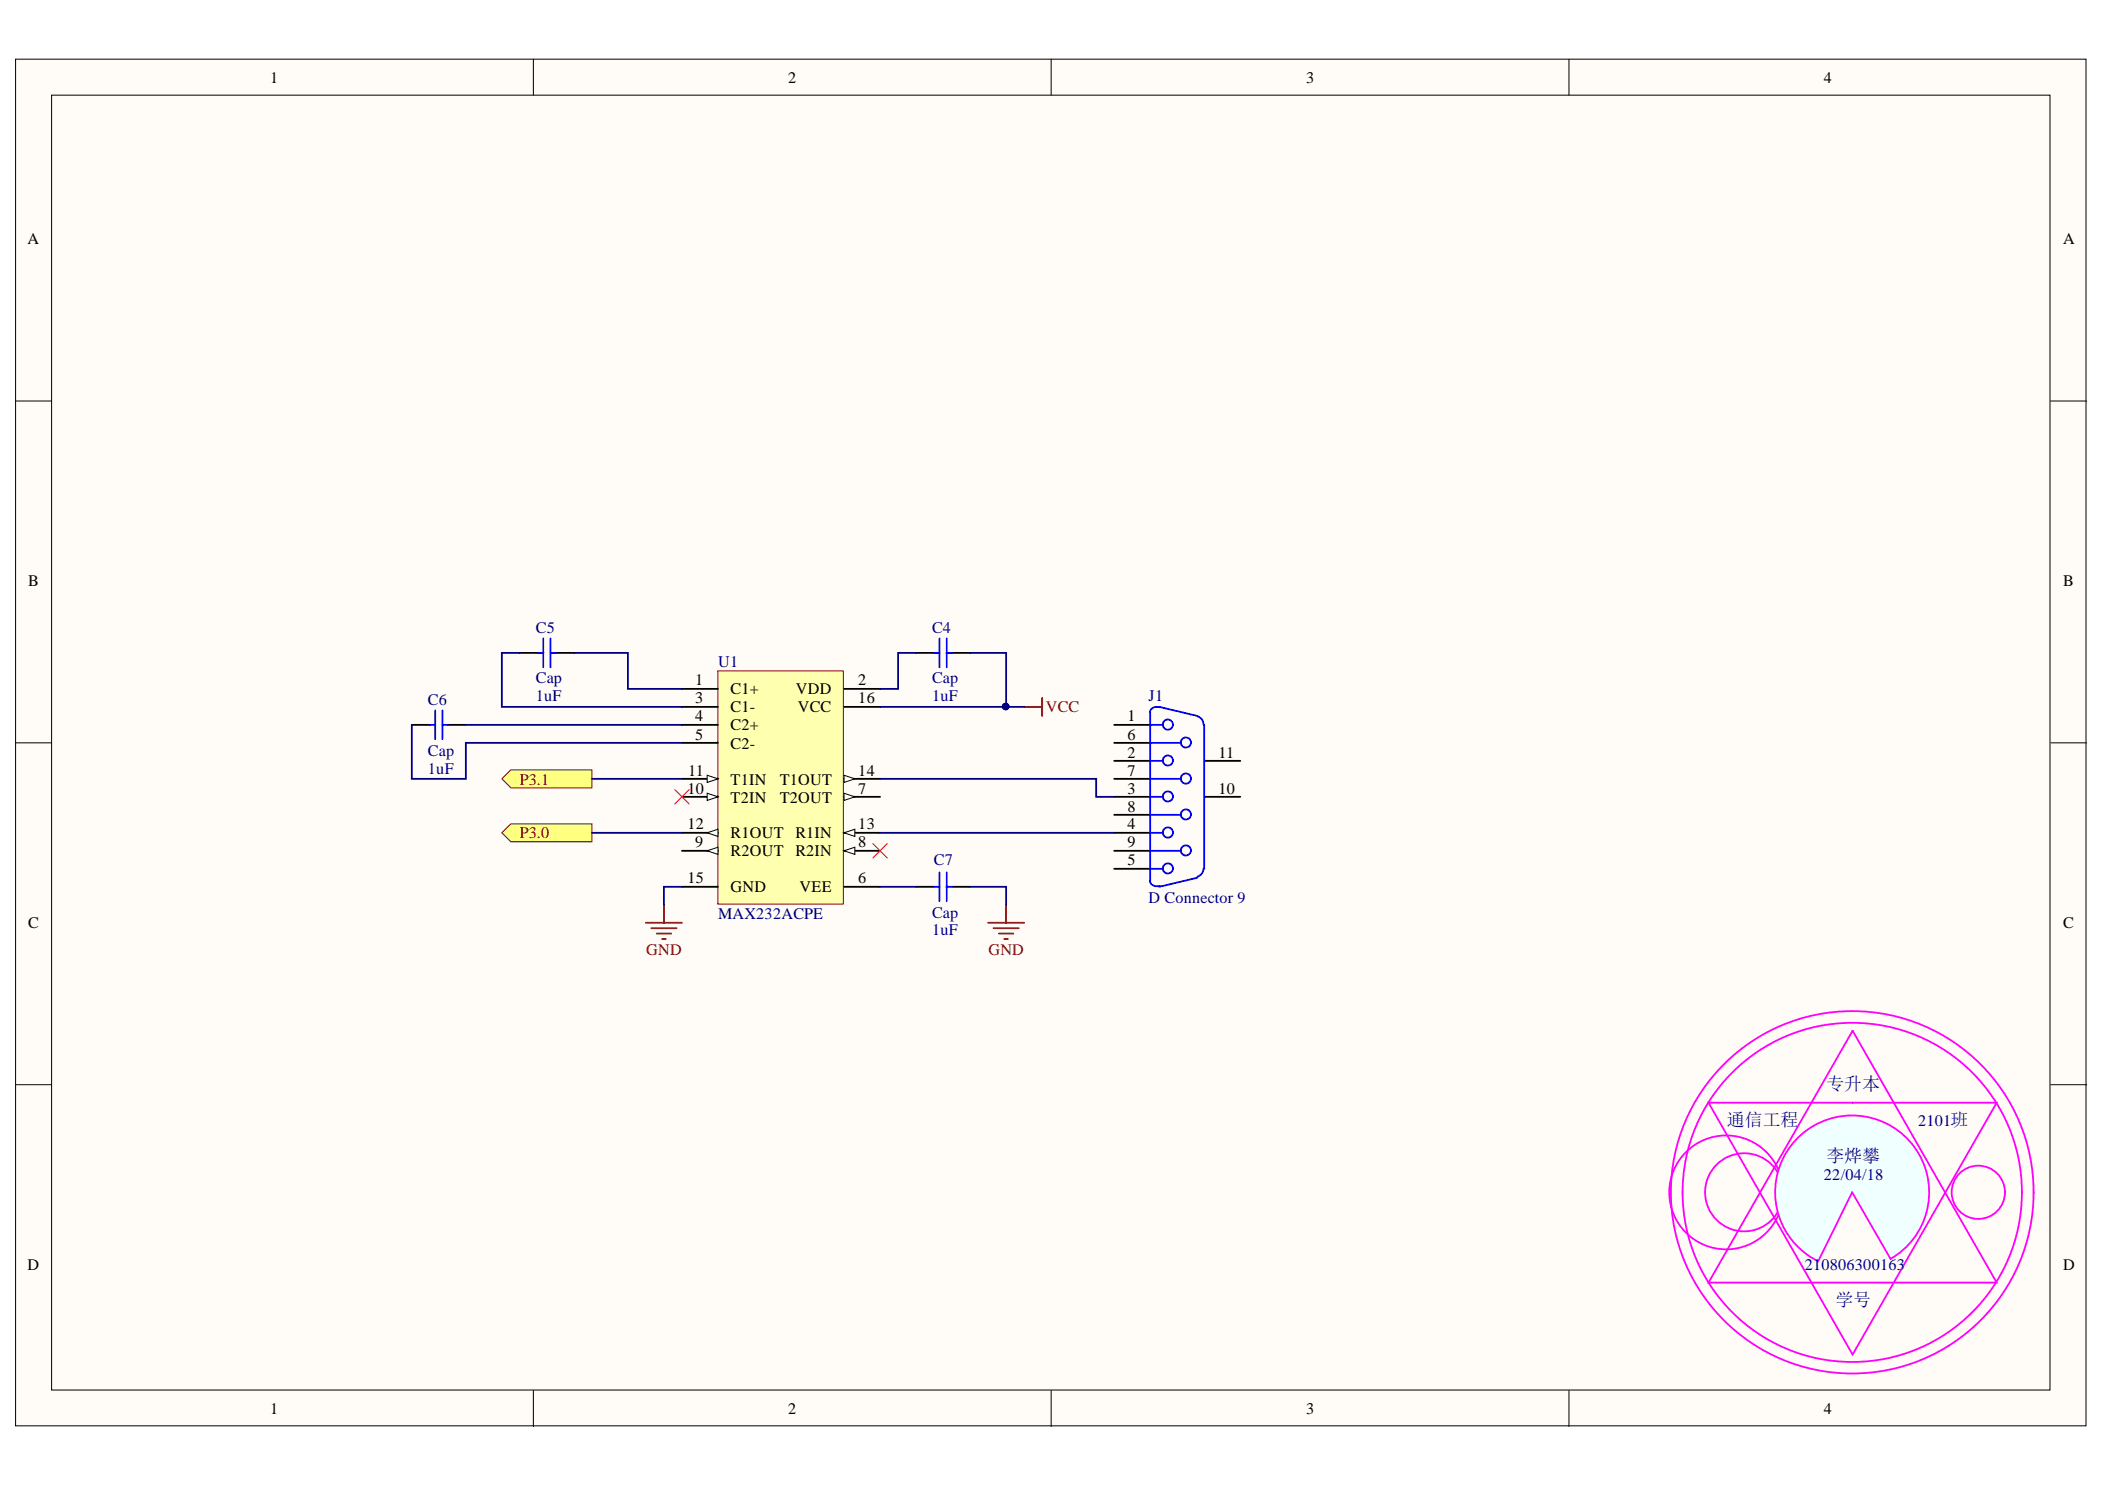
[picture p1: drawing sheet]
<svg xmlns="http://www.w3.org/2000/svg" width="297mm" height="210mm" viewBox="0 0 297 210" stroke-linecap="round" stroke-linejoin="round" font-family="sans-serif">
<g fill="#fffcf8" stroke="#000" stroke-width=".14">
<path d="M2.2 8.3h292.2v192.8h-292.2z"/>
<path d="M7.3 13.4h282v182.7h-282z"/>
</g>
<path d="M75.3 8.3v5.1M148.3 8.3v5.1M221.4 8.3v5.1M2.2 56.6h5.1M289.4 56.6h5.1M2.2 104.8h5.1M289.4 104.8h5.1M2.2 153h5.1M289.4 153h5.1M75.3 196.2v5M148.3 196.2v5M221.4 196.2v5" fill="none" stroke="#000" stroke-width=".14"/>
<g fill="none" stroke="#f0f" stroke-width=".25">
<circle cx="243.6" cy="168.2" r="8"/>
<circle cx="246.1" cy="168.2" r="5.5"/>
<circle cx="261.4" cy="168.2" r="23.9"/>
<circle cx="261.4" cy="168.2" r="25.6"/>
<circle cx="279.2" cy="168.2" r="3.8"/>
</g>
<path d="M253.9 160.3a10.8 10.8 0 0 0 2.7 17.6l4.8-9.7 5.4 9.4a10.8 10.8 0 0 0 3.3-15.9 10.8 10.8 0 0 0-16.2-1.4zM261.4 168.2l5.4 9.4z" fill-rule="evenodd" fill="#f0ffff" stroke="#f0f" stroke-width=".25"/>
<path d="M241.1 155.6h40.7l-20.4 35.5zM261.4 145.4l20.4 35.5h-40.7z" fill="none" stroke="#f0f" stroke-width=".25"/>
<path d="M101.3 94.6h17.7v32.9h-17.7z" fill="#ffffb0" stroke="#800000" stroke-width=".14"/>
<path d="M96.2 97.2h5.1M96.2 99.7h5.1M119.1 97.2h5.1M96.2 102.3h5.1M96.2 104.8h5.1M119.1 112.4h5.1M119.1 125.1h5.1" fill="none" stroke="#000" stroke-width=".25"/>
<path d="M119.1 111.9l1.5 .5-1.5 .5z" fill="#fffcf8"/>
<path d="M119.1 111.9l1.5 .5-1.5 .5z" fill="none" stroke="#000" stroke-width=".14"/>
<path d="M119.1 120h5.1" fill="none" stroke="#000" stroke-width=".25"/>
<path d="M119.1 120l1.5-.5v1z" fill="#fffcf8"/>
<path d="M119.1 120l1.5-.5v1z" fill="none" stroke="#000" stroke-width=".14"/>
<path d="M96.2 120h5.1" fill="none" stroke="#000" stroke-width=".25"/>
<path d="M99.8 120l1.5-.5v1z" fill="#fffcf8"/>
<path d="M99.8 120l1.5-.5v1z" fill="none" stroke="#000" stroke-width=".14"/>
<path d="M96.2 112.4h5.1" fill="none" stroke="#000" stroke-width=".25"/>
<path d="M99.8 111.9l1.5 .5-1.5 .5z" fill="#fffcf8"/>
<path d="M99.8 111.9l1.5 .5-1.5 .5z" fill="none" stroke="#000" stroke-width=".14"/>
<path d="M96.2 109.9h5.1" fill="none" stroke="#000" stroke-width=".25"/>
<path d="M99.8 109.4l1.5 .5-1.5 .5z" fill="#fffcf8"/>
<path d="M99.8 109.4l1.5 .5-1.5 .5z" fill="none" stroke="#000" stroke-width=".14"/>
<path d="M96.2 117.5h5.1" fill="none" stroke="#000" stroke-width=".25"/>
<path d="M99.8 117.5l1.5-.5v1z" fill="#fffcf8"/>
<path d="M99.8 117.5l1.5-.5v1z" fill="none" stroke="#000" stroke-width=".14"/>
<path d="M119.1 117.5h5.1" fill="none" stroke="#000" stroke-width=".25"/>
<path d="M119.1 117.5l1.5-.5v1z" fill="#fffcf8"/>
<path d="M119.1 117.5l1.5-.5v1z" fill="none" stroke="#000" stroke-width=".14"/>
<path d="M119.1 109.9h5.1" fill="none" stroke="#000" stroke-width=".25"/>
<path d="M119.1 109.4l1.5 .5-1.5 .5z" fill="#fffcf8"/>
<path d="M119.1 109.4l1.5 .5-1.5 .5z" fill="none" stroke="#000" stroke-width=".14"/>
<g fill="none" stroke="#000" stroke-width=".25">
<path d="M73.4 92.1h2.5M78.4 92.1h2.6M119.1 99.7h5.1M129.3 92.1h2.5M134.4 92.1h2.5M58.1 102.3h2.6M63.2 102.3h2.5M157.2 102.3h5.1M157.2 107.3h5.1M157.2 112.4h5.1M157.2 117.5h5.1M157.2 104.8h5.1"/>
<path d="M157.2 109.9h5.1M157.2 114.9h5.1M169.9 107.3h5.1M169.9 112.4h5.1M96.2 125.1h5.1M129.3 125.1h2.5M134.4 125.1h2.5M157.2 122.6h5.1M157.2 120h5.1"/>
</g>
<g fill="none" stroke="#00f" stroke-width=".25">
<path d="M75.9 92.1h.8M76.7 90.1v4M77.7 92.1h.7M77.7 90.1v4M131.8 92.1h.8M132.6 90.1v4M133.6 90.1v4M133.6 92.1h.8M163.6 99.7l5.3 1.3M163.7 99.8a.93 .93 0 0 0-1.4 .8M60.7 102.3h.7M61.4 100.2v4.1"/>
<path d="M62.4 102.3h.8M62.4 100.2v4.1M162.3 107.3h1.8M162.3 102.3h1.8M162.3 112.4h1.8M162.3 104.8h4.3M162.3 117.5h1.8M162.3 109.9h4.3M162.3 114.9h4.3M162.3 100.5v23.8M169 101a1.22 1.22 0 0 1 .8 1.2M169.9 102.3v20.3"/>
<path d="M131.8 125.1h.8M132.6 123.1v4M133.6 123.1v4M133.6 125.1h.8M162.3 124.3a.99 .99 0 0 0 1.4 .7M162.3 122.6h1.8M162.3 120h4.3M168.9 123.8l-5.3 1.3M169.8 122.6a1.22 1.22 0 0 1-.8 1.1"/>
<circle cx="164.8" cy="102.2" r=".72"/>
<circle cx="164.8" cy="117.4" r=".72"/>
<circle cx="164.8" cy="107.3" r=".71"/>
<circle cx="164.8" cy="112.4" r=".71"/>
<circle cx="167.3" cy="109.8" r=".72"/>
<circle cx="167.3" cy="120" r=".71"/>
<circle cx="167.3" cy="104.7" r=".71"/>
<circle cx="167.3" cy="114.9" r=".71"/>
<circle cx="164.8" cy="122.5" r=".71"/>
</g>
<path d="M144.5 99.7h2.6M147.1 98.4v2.6M91.1 130.2h5.1M91.9 130.9h3.6M92.7 131.7h2M93.4 132.5h.5M93.7 127.6v2.6M139.4 130.2h5.1M140.2 130.9h3.6M141 131.7h2M141.7 132.5h.5M142 127.6v2.6" fill="none" stroke="#800000" stroke-width=".25"/>
<g fill="#ffff80" stroke="#800000" stroke-width=".14">
<path d="M70.8 109.9l1.3-1.3h11.4v2.5h-11.4z" fill-rule="evenodd"/>
<path d="M70.8 117.5l1.3-1.3h11.4v2.6h-11.4z" fill-rule="evenodd"/>
</g>
<g fill="none" stroke="#000080" stroke-width=".25">
<path d="M73.4 92.1h-2.6v7.6h25.4M81 92.1h7.6v5.1h7.6M124.2 99.7h20.3M129.3 92.1h-2.6v5.1h-2.5M136.9 92.1h5.1v7.6M58.1 102.3v7.6h7.6v-5.1h30.5M65.7 102.3h30.5M83.5 117.5h12.7M83.5 109.9h12.7M124.2 109.9h30.5v2.5h2.5M124.2 117.5h33M96.2 125.1h-2.5v2.5"/>
<path d="M124.2 125.1h5.1M136.9 125.1h5.1v2.5"/>
</g>
<circle cx="141.9" cy="99.7" r=".46" fill="#000080" stroke="#000080" stroke-width=".14"/>
<path d="M95.2 111.4l2 2M97.2 111.4l-2 2M123.2 119l2 2M125.2 119l-2 2" fill="none" stroke="#f00" stroke-width=".14"/>
<g font-size="2.5" fill="#000080">
<text x="257.7" y="153.8">专升本</text>
<text x="243.7" y="158.8">通信工程</text>
<text x="257.7" y="164">李烨攀</text>
<text x="259" y="184.3">学号</text>
</g>
<g font-size="2.3">
<text x="38.1" y="11.7">1</text>
<text x="111.2" y="11.7">2</text>
<text x="184.3" y="11.7">3</text>
<text x="257.4" y="11.7">4</text>
<text x="3.9" y="34.5">A</text>
<text x="291.1" y="34.5">A</text>
<text x="4" y="82.7">B</text>
<text x="291.1" y="82.7">B</text>
<text x="98.1" y="96.6">1</text>
<text x="98.1" y="99.2">3</text>
<text x="98.1" y="101.7">4</text>
<text x="103.1" y="97.9">C1+</text>
<text x="103.1" y="100.4">C1-</text>
<text x="112.3" y="97.9">VDD</text>
<text x="112.6" y="100.4">VCC</text>
<text x="121.1" y="96.6">2</text>
<text x="121.1" y="99.2">16</text>
<text x="159.1" y="101.7">1</text>
<text x="98.1" y="104.3">5</text>
<text x="103.1" y="103">C2+</text>
<text x="103.1" y="105.6">C2-</text>
<text x="159.1" y="106.9">2</text>
<text x="159.1" y="104.3">6</text>
<text x="172" y="106.9">11</text>
<text x="97" y="111.9">10</text>
<text x="97.1" y="109.4">11</text>
<text x="103.1" y="113.2">T2IN</text>
<text x="103.1" y="110.7">T1IN</text>
<text x="110" y="113.2">T2OUT</text>
<text x="110" y="110.7">T1OUT</text>
<text x="121.1" y="111.9">7</text>
<text x="121.1" y="109.4">14</text>
<text x="159.1" y="111.9">3</text>
<text x="159.1" y="109.4">7</text>
<text x="172" y="111.9">10</text>
<text x="97" y="117">12</text>
<text x="98.1" y="119.5">9</text>
<text x="103.1" y="118.3">R1OUT</text>
<text x="112.2" y="118.3">R1IN</text>
<text x="121.1" y="119.5">8</text>
<text x="121.1" y="117">13</text>
<text x="159.1" y="117">4</text>
<text x="159.1" y="114.5">8</text>
<text x="159.1" y="119.5">9</text>
<text x="97" y="124.6">15</text>
<text x="103.1" y="120.8">R2OUT</text>
<text x="103.1" y="125.9">GND</text>
<text x="112.2" y="120.8">R2IN</text>
<text x="112.8" y="125.9">VEE</text>
<text x="121.1" y="124.6">6</text>
<text x="159.1" y="122.1">5</text>
<text x="4" y="130.9">C</text>
<text x="291.1" y="130.9">C</text>
<text x="3.9" y="179.2">D</text>
<text x="291.1" y="179.2">D</text>
<text x="38.1" y="199.5">1</text>
<text x="111.2" y="199.5">2</text>
<text x="184.3" y="199.5">3</text>
<text x="257.4" y="199.5">4</text>
</g>
<g font-size="2.3" fill="#000080">
<text x="75.6" y="89.3">C5</text>
<text x="131.5" y="89.3">C4</text>
<text x="101.3" y="94.1">U1</text>
<text x="60.4" y="99.4">C6</text>
<text x="75.6" y="98.9">1uF</text>
<text x="75.6" y="96.4">Cap</text>
<text x="131.5" y="98.9">1uF</text>
<text x="131.5" y="96.4">Cap</text>
<text x="162.1" y="98.9">J1</text>
<text x="60.4" y="106.6">Cap</text>
<text x="60.4" y="109.2">1uF</text>
<text x="131.8" y="122.1">C7</text>
<text x="101.3" y="129.7">MAX232ACPE</text>
<text x="131.5" y="132">1uF</text>
<text x="131.5" y="129.4">Cap</text>
<text x="162.1" y="127.4">D Connector 9</text>
<text x="270.7" y="158.8">2101班</text>
<text x="257.4" y="166.5">22/04/18</text>
<text x="254.7" y="179.2">210806300163</text>
</g>
<g font-size="2.3" fill="#800000">
<text x="147.6" y="100.4">VCC</text>
<text x="73.3" y="110.7">P3.1</text>
<text x="73.3" y="118.3">P3.0</text>
<text x="91.2" y="134.7">GND</text>
<text x="139.5" y="134.7">GND</text>
</g>
</svg>
